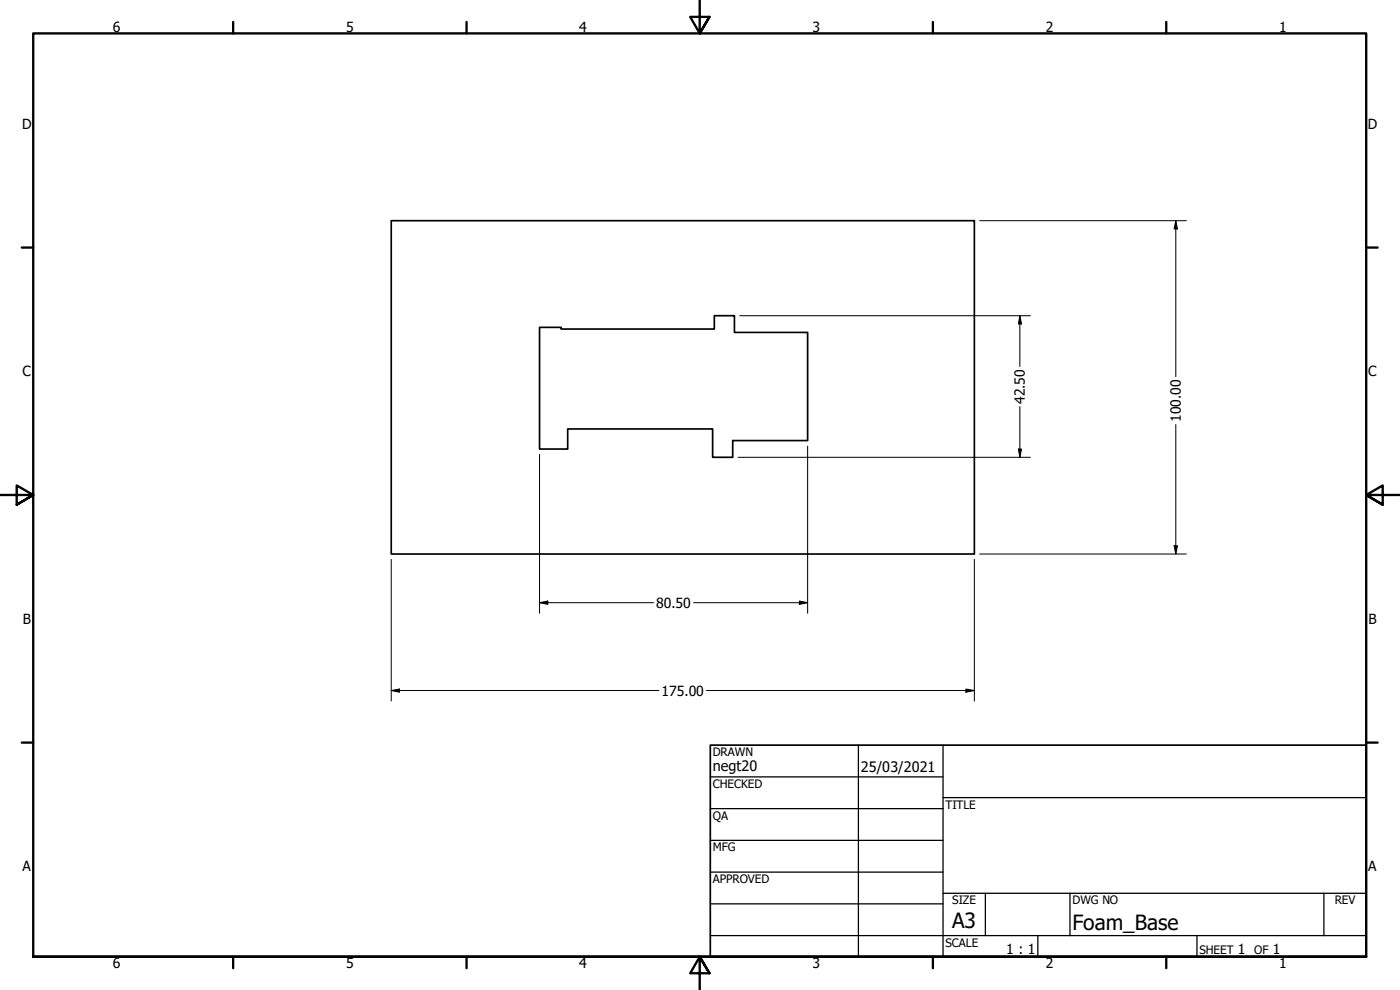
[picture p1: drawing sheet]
<svg xmlns="http://www.w3.org/2000/svg" width="420mm" height="297mm" viewBox="0 0 420 297" stroke-linecap="round" stroke-linejoin="round" font-family="sans-serif">
<!-- layer: Visible (ANSI) -->
<path d="M117.4 66.2h175v100h-175zM161.9 98.2h6.5v.5h46v-4h6v5h22v32.5h-22.5v5h-6v-8.5h-43.5v6h-8.5z" fill="none" stroke="#000" stroke-width=".51"/>
<!-- layer: Border (ANSI) -->
<g fill="none" stroke="#000" stroke-width=".7">
<path d="M70 6.6v3.4M140 6.6v3.4M210 0v10l-2.9-4.9h5.8l-2.9 4.9 2.9-4.9M280 6.6v3.4M350 6.6v3.4M6.5 74.3h3.5M410 74.3h3.4M0 148.5h10l-5-2.8v5.7l5-2.9-5 2.9M420 148.5h-10l5-2.8v5.7l-5-2.9 5 2.9M6.5 222.8h3.5M410 222.8h3.4M10 287.1v-277.1h400v277.1h-400h400"/>
<path d="M70 287.1v3.4M140 287.1v3.4M212.9 292l-2.9-4.9 2.9 4.9h-5.8l2.9-4.9v9.9M280 287.1v3.4M350 287.1v3.4"/>
</g>
<!-- layer: Title (ANSI) -->
<g fill="none" stroke="#000" stroke-width=".38">
<path d="M213.2 233.1h69.8M257.6 223.6v63.5M283 239.3h127M283 223.6v63.5M213.2 242.6h69.8M213.2 252.1h69.8M213.2 261.7h69.8M213.2 271.2h69.8M283 268h127M295.7 268v12.7M321.1 268v12.7M397.3 268v12.7"/>
<path d="M213.2 280.7h196.8M311.5 280.7v6.4M359.2 280.7v6.4"/>
</g>
<path d="M213.2 223.6h196.8v63.5h-196.8z" fill="none" stroke="#000" stroke-width=".51"/>
<!-- layer: Dimension (ANSI) -->
<g fill="none" stroke="#000" stroke-width=".3">
<path d="M294 66.2h62M352.9 66.2l.5 2.5h-1zM352.9 66.2v46.8M222 94.7h87.2M306.1 94.7l.5 2.5h-1zM306.1 94.7v15.3M161.9 136.3v47.7M221.5 137.2h87.7M242.4 133.8v50.2M305.6 134.7h1l-.5 2.5zM306.1 122v15.2M352.9 127.4v38.8"/>
<path d="M117.4 167.8v42.6M292.4 167.8v42.6M294 166.2h62M352.4 163.8h1l-.5 2.4zM161.9 180.8l2.5-.5v1zM161.9 180.8h34.3M208.2 180.8h34.2M239.9 180.3l2.5 .5-2.5 .5zM117.4 207.2l2.5-.5v1zM117.4 207.2h80.3M212 207.2h80.4M289.9 206.7l2.5 .5-2.5 .5z"/>
</g>
<g fill="#000">
<path d="M352.9 66.2l.5 2.5h-1z" fill-rule="evenodd"/>
<path d="M306.1 94.7l.5 2.5h-1z" fill-rule="evenodd"/>
<path d="M305.6 134.7h1l-.5 2.5z" fill-rule="evenodd"/>
<path d="M352.4 163.8h1l-.5 2.4z" fill-rule="evenodd"/>
<path d="M161.9 180.8l2.5-.5v1z" fill-rule="evenodd"/>
<path d="M239.9 180.3l2.5 .5-2.5 .5z" fill-rule="evenodd"/>
<path d="M117.4 207.2l2.5-.5v1z" fill-rule="evenodd"/>
<path d="M289.9 206.7l2.5 .5-2.5 .5z" fill-rule="evenodd"/>
</g>
<g font-size="6.3">
<text x="285.8" y="278.6">A3</text>
<text x="321.9" y="279">Foam_Base</text>
</g>
<g font-size="4.3">
<text x="213.9" y="231.4">negt20</text>
<text x="258.4" y="231.6">25/03/2021</text>
</g>
<g font-size="4.2">
<text x="33.8" y="9.6">6</text>
<text x="103.9" y="9.6">5</text>
<text x="173.9" y="9.6">4</text>
<text x="243.8" y="9.6">3</text>
<text x="313.9" y="9.6">2</text>
<text x="383.9" y="9.6">1</text>
<text x="6.7" y="38.7">D</text>
<text x="410.5" y="38.7">D</text>
<text x="6.8" y="113">C</text>
<text x="410.7" y="113">C</text>
<text x="307.6" y="121.2" transform="rotate(-90 307.6 121.2)">42.50</text>
<text x="354.4" y="126.5" transform="rotate(-90 354.4 126.5)">100.00</text>
<text x="196.9" y="182.4">80.50</text>
<text x="6.9" y="187.2">B</text>
<text x="410.7" y="187.2">B</text>
<text x="198.6" y="208.7">175.00</text>
<text x="6.8" y="261.4">A</text>
<text x="410.7" y="261.4">A</text>
<text x="302" y="286.3">1 : 1</text>
<text x="371.5" y="286.2">1</text>
<text x="382" y="286.2">1</text>
<text x="33.8" y="290.5">6</text>
<text x="103.9" y="290.5">5</text>
<text x="173.9" y="290.5">4</text>
<text x="243.8" y="290.5">3</text>
<text x="313.9" y="290.5">2</text>
<text x="383.9" y="290.5">1</text>
</g>
<g font-size="3.5">
<text x="213.9" y="226.9">DRAWN</text>
<text x="213.9" y="236.4">CHECKED</text>
<text x="213.9" y="245.9">QA</text>
<text x="283.8" y="242.6">TITLE</text>
<text x="213.9" y="255.4">MFG</text>
<text x="213.9" y="265">APPROVED</text>
<text x="285.8" y="271.3">SIZE</text>
<text x="321.9" y="271.3">DWG NO</text>
<text x="400.6" y="271.3">REV</text>
<text x="283.8" y="284">SCALE</text>
<text x="360" y="286.2">SHEET</text>
<text x="376.4" y="286.2">OF</text>
</g>
</svg>
